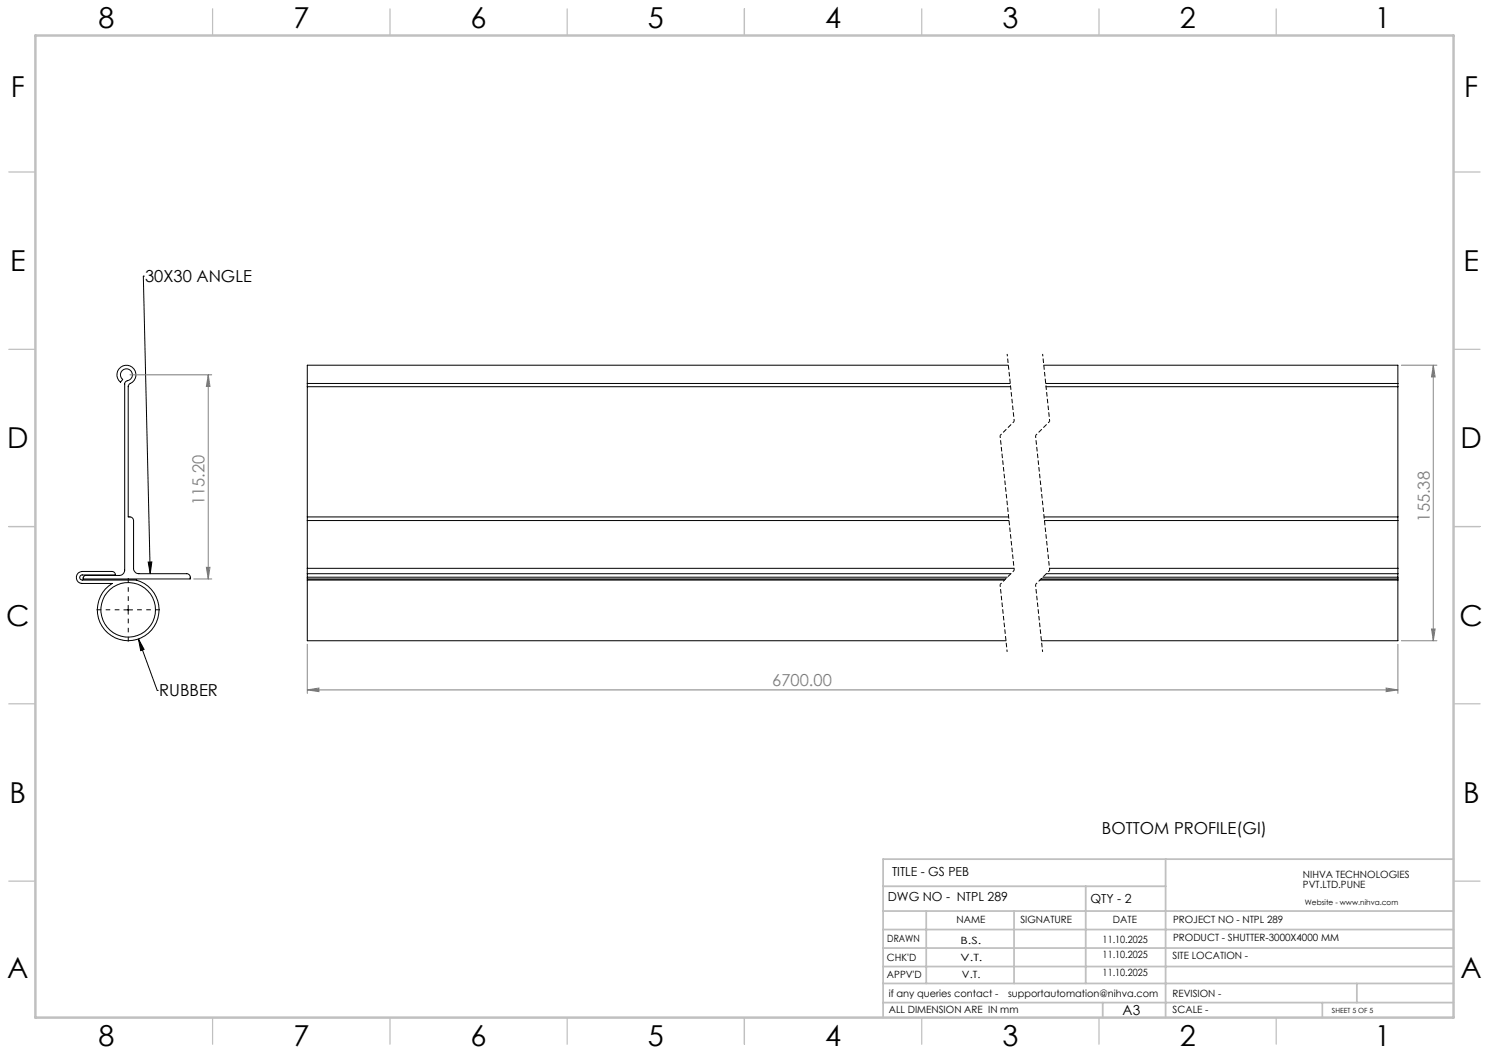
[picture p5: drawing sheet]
<svg xmlns="http://www.w3.org/2000/svg" width="420mm" height="297mm" viewBox="0 0 420 297" stroke-linecap="round" stroke-linejoin="round" font-family="sans-serif">
<g fill="none" stroke="#000" stroke-width=".28">
<path d="M40.4 77.9h.1M40.4 77.9l2 83.9M33.5 104.1a2.72 2.72 0 0 1 4.4 .2 2.72 2.72 0 0 1-1.5 4.1l-.2 .5v36.9a1.16 1.16 0 0 1 1.5 1v13.5a1.51 1.51 0 0 0 1.5 1.5h13.5a1.09 1.09 0 0 1 1 1.5h-30.2a.8 .8 0 0 1 .7-1h9.5a1.57 1.57 0 0 0 1.5-1.5v-52.5a.91 .91 0 0 1 .8-.9 1.7 1.7 0 0 0 1.2-2.4 1.7 1.7 0 0 0-2.6-.6 1.7 1.7 0 0 0 0 2.6l-.6 .8a2.66 2.66 0 0 1-.5-3.7zM86.7 108.2v.9M86.7 108.2h198.2M86.7 109.1h198.3M86.7 109.1v36.7M284.4 103h-197.7v5.2M294.4 103h99.9v5.2M295 108.2h99.3M295 109.1h99.3M394.3 108.2v.9"/>
<path d="M394.3 109.1v36.7M41.8 158.5h1l-.4 3.3zM86.7 145.8v1M86.7 145.8h197.8M86.7 146.8h197.9M86.7 146.8v13.5M294.5 145.8h99.8M294.6 146.8h99.7M394.3 145.8v1M394.3 146.8v13.5M22.1 161.6l1-.4h8.5a.96 .96 0 0 1 1 1h-9.4a.72 .72 0 0 0-.7 .7 .72 .72 0 0 0 .7 .7h15.3a8.7 8.7 0 0 1 5.2 12.7 8.7 8.7 0 0 1-13.6 1.9 8.7 8.7 0 0 1 1.5-13.6h-8.5a1.69 1.69 0 0 1-1.5-1.2 1.69 1.69 0 0 1 .5-1.8zM34.9 172h2.5"/>
<path d="M36.2 170.7v2.5M86.7 163.6v17.1h197M86.7 163.3v.3M86.7 161.8v1M86.7 160.3v1.5M86.7 163.6h196.6M86.7 161.8h198.5M86.7 163.3h196.9M86.7 162.8h197.4M86.7 160.3h199.3M86.7 162.8v.5M293.3 163.6h101"/>
<path d="M293.7 163.3h100.6M294.1 162.8h100.2M295.1 161.8h99.2M296 160.3h98.3M394.3 163.6v17.1h-100.6M394.3 163.3v.3M394.3 161.8v1M394.3 160.3v1.5M394.3 162.8v.5M39.1 180.2l5.2 14.5M39.1 180.2l1.5 3-.9 .3zM44.3 194.7h.1"/>
<circle cx="36.2" cy="172" r="7.7"/>
</g>
<g fill="none" stroke="#808080" stroke-width=".28">
<path d="M36.7 105.7h23M58.7 105.7v57.6M58.7 105.7l.5 3.3h-1zM395.3 103h10M404.3 103l.5 3.3h-1zM404.3 103v77.7M54.6 163.3h5.1M58.2 160h1l-.5 3.3zM403.8 177.4h1l-.5 3.3zM86.7 194.6l3.3-.5v1zM86.7 181.7v13.9M86.7 194.6h307.6"/>
<path d="M391 194.1l3.3 .5-3.3 .5zM394.3 181.7v13.9M395.3 180.7h10"/>
</g>
<path d="M33.7 172h-6.5M36.2 169.5v-6.5M36.2 174.5v6.4M38.7 172h6.4" fill="none" stroke="#000" stroke-width=".28" stroke-dasharray="15.2 1.3 1.3 1.3" stroke-dashoffset="13.9" stroke-linecap="butt"/>
<path d="M284.1 99.8l2 19M294.1 99.8l2 19M282.1 122.8l4 38.1M292.1 122.8l4 38.1M282.1 164.9l2 19M292.1 164.9l2 19" fill="none" stroke="#000" stroke-width=".28" stroke-dasharray="1.3 .6" stroke-dashoffset=".6" stroke-linecap="butt"/>
<path d="M286.1 118.8l-4 4M296.1 118.8l-4 4M286.1 160.9l-4 4M296.1 160.9l-4 4" fill="none" stroke="#000" stroke-width=".28" stroke-dasharray="1.3 .6" stroke-dashoffset=".7" stroke-linecap="butt"/>
<g fill="none" stroke="#c0c0c0" stroke-width=".35">
<path d="M60 2.5v7.5M110 2.5v7.5M160 2.5v7.5M210 2.5v7.5M260 2.5v7.5M310 2.5v7.5M360 2.5v7.5M2.5 48.5h7.5M410 48.5h7.5M2.5 98.5h7.5M410 98.5h7.5M2.5 148.5h7.5"/>
<path d="M410 148.5h7.5M2.5 198.5h7.5M410 198.5h7.5M2.5 248.5h7.5M410 248.5h7.5M60 287v7.5M110 287v7.5M160 287v7.5M210 287v7.5M260 287v7.5M310 287v7.5M360 287v7.5"/>
</g>
<g fill="none" stroke="#c0c0c0" stroke-width=".5">
<path d="M249.1 257h160.9M249.1 250h79.7M261.3 257v20.4M286 257v20.4M306.2 250v27.4M328.8 242.3v44.7M410 242.3h-160.9v44.7M249.1 272.6h160.9M249.1 267.4h160.9M249.1 262.2h160.9M249.1 277.4h160.9M382.7 277.4v5.4"/>
<path d="M249.1 282.8h160.9M311 282.8v4.2M373 282.8v4.2"/>
</g>
<path d="M10 10h400v277h-400z" fill="none" stroke="#c0c0c0" stroke-width=".7"/>
<path d="M41.8 158.5h1l-.4 3.3zM39.1 180.2l1.5 3-.9 .3z" fill="#000"/>
<g fill="#808080">
<path d="M86.7 194.6l3.3-.5v1zM391 194.1l3.3 .5-3.3 .5z"/>
<path d="M58.7 105.7l.5 3.3h-1zM58.2 160h1l-.5 3.3z"/>
<path d="M403.8 177.4h1l-.5 3.3zM404.3 103l.5 3.3h-1z"/>
</g>
<g font-size="8.1">
<text x="27.8" y="8">8</text>
<text x="82.8" y="8">7</text>
<text x="132.8" y="8">6</text>
<text x="182.8" y="8">5</text>
<text x="232.8" y="8">4</text>
<text x="282.8" y="8">3</text>
<text x="332.8" y="8">2</text>
<text x="387.8" y="8">1</text>
<text x="3" y="27.2">F</text>
<text x="413" y="27.2">F</text>
<text x="2.8" y="76.5">E</text>
<text x="412.8" y="76.5">E</text>
<text x="2" y="126.5">D</text>
<text x="412" y="126.5">D</text>
<text x="1.7" y="176.5">C</text>
<text x="411.7" y="176.5">C</text>
<text x="2.7" y="226.5">B</text>
<text x="412.7" y="226.5">B</text>
<text x="2" y="275.7">A</text>
<text x="412" y="275.7">A</text>
<text x="27.8" y="295">8</text>
<text x="82.8" y="295">7</text>
<text x="132.8" y="295">6</text>
<text x="182.8" y="295">5</text>
<text x="232.8" y="295">4</text>
<text x="282.8" y="295">3</text>
<text x="332.8" y="295">2</text>
<text x="387.8" y="295">1</text>
</g>
<g font-size="4.7">
<text x="40.9" y="79.6">30X30 ANGLE</text>
<text x="44.9" y="196.4">RUBBER</text>
<text x="310.8" y="235.3">BOTTOM PROFILE(GI)</text>
</g>
<g font-size="4.7" fill="#808080">
<text x="57.7" y="142.4" transform="rotate(-90 57.7 142.4)">115.20</text>
<text x="403.3" y="147.1" transform="rotate(-90 403.3 147.1)">155.38</text>
<text x="217.8" y="193.5">6700.00</text>
</g>
<text font-size="3.9" x="316.7" y="286.4">A3</text>
<g font-size="3.5">
<text x="251.6" y="247">TITLE - GS PEB</text>
<text x="250.4" y="254.2">DWG NO - NTPL 289</text>
<text x="307.6" y="254.8">QTY - 2</text>
</g>
<g font-size="2.8">
<text x="367.5" y="247.7">NIHVA TECHNOLOGIES</text>
<text x="367.5" y="250.5">PVT.LTD.PUNE</text>
<text x="269.8" y="260.4">NAME</text>
<text x="287.8" y="260.4">SIGNATURE</text>
<text x="313.9" y="260.5">DATE</text>
<text x="330.9" y="260.5">PROJECT NO - NTPL 289</text>
<text x="250.3" y="265.7">DRAWN</text>
<text x="270.9" y="266.1">B.S.</text>
<text x="311" y="265.9">11.10.2025</text>
<text x="330.9" y="265.5">PRODUCT - SHUTTER-3000X4000 MM</text>
<text x="250.2" y="271.1">CHK'D</text>
<text x="250.2" y="275.8">APPV'D</text>
<text x="270.9" y="271.1">V.T.</text>
<text x="271.3" y="275.8">V.T.</text>
<text x="311" y="275.4">11.10.2025</text>
<text x="311" y="270.2">11.10.2025</text>
<text x="330.7" y="270.6">SITE LOCATION -</text>
<text x="250.7" y="281.1">if any queries contact -</text>
<text x="284.3" y="281.1">supportautomation@nihva.com</text>
<text x="330.7" y="281.1">REVISION -</text>
<text x="250.7" y="285.6">ALL DIMENSION ARE IN mm</text>
<text x="330.7" y="285.6">SCALE -</text>
</g>
<text font-size="2.1" x="368.1" y="255.1">Website - www.nihva.com</text>
<text font-size="2" x="375.7" y="285.6">SHEET 5 OF 5</text>
</svg>
